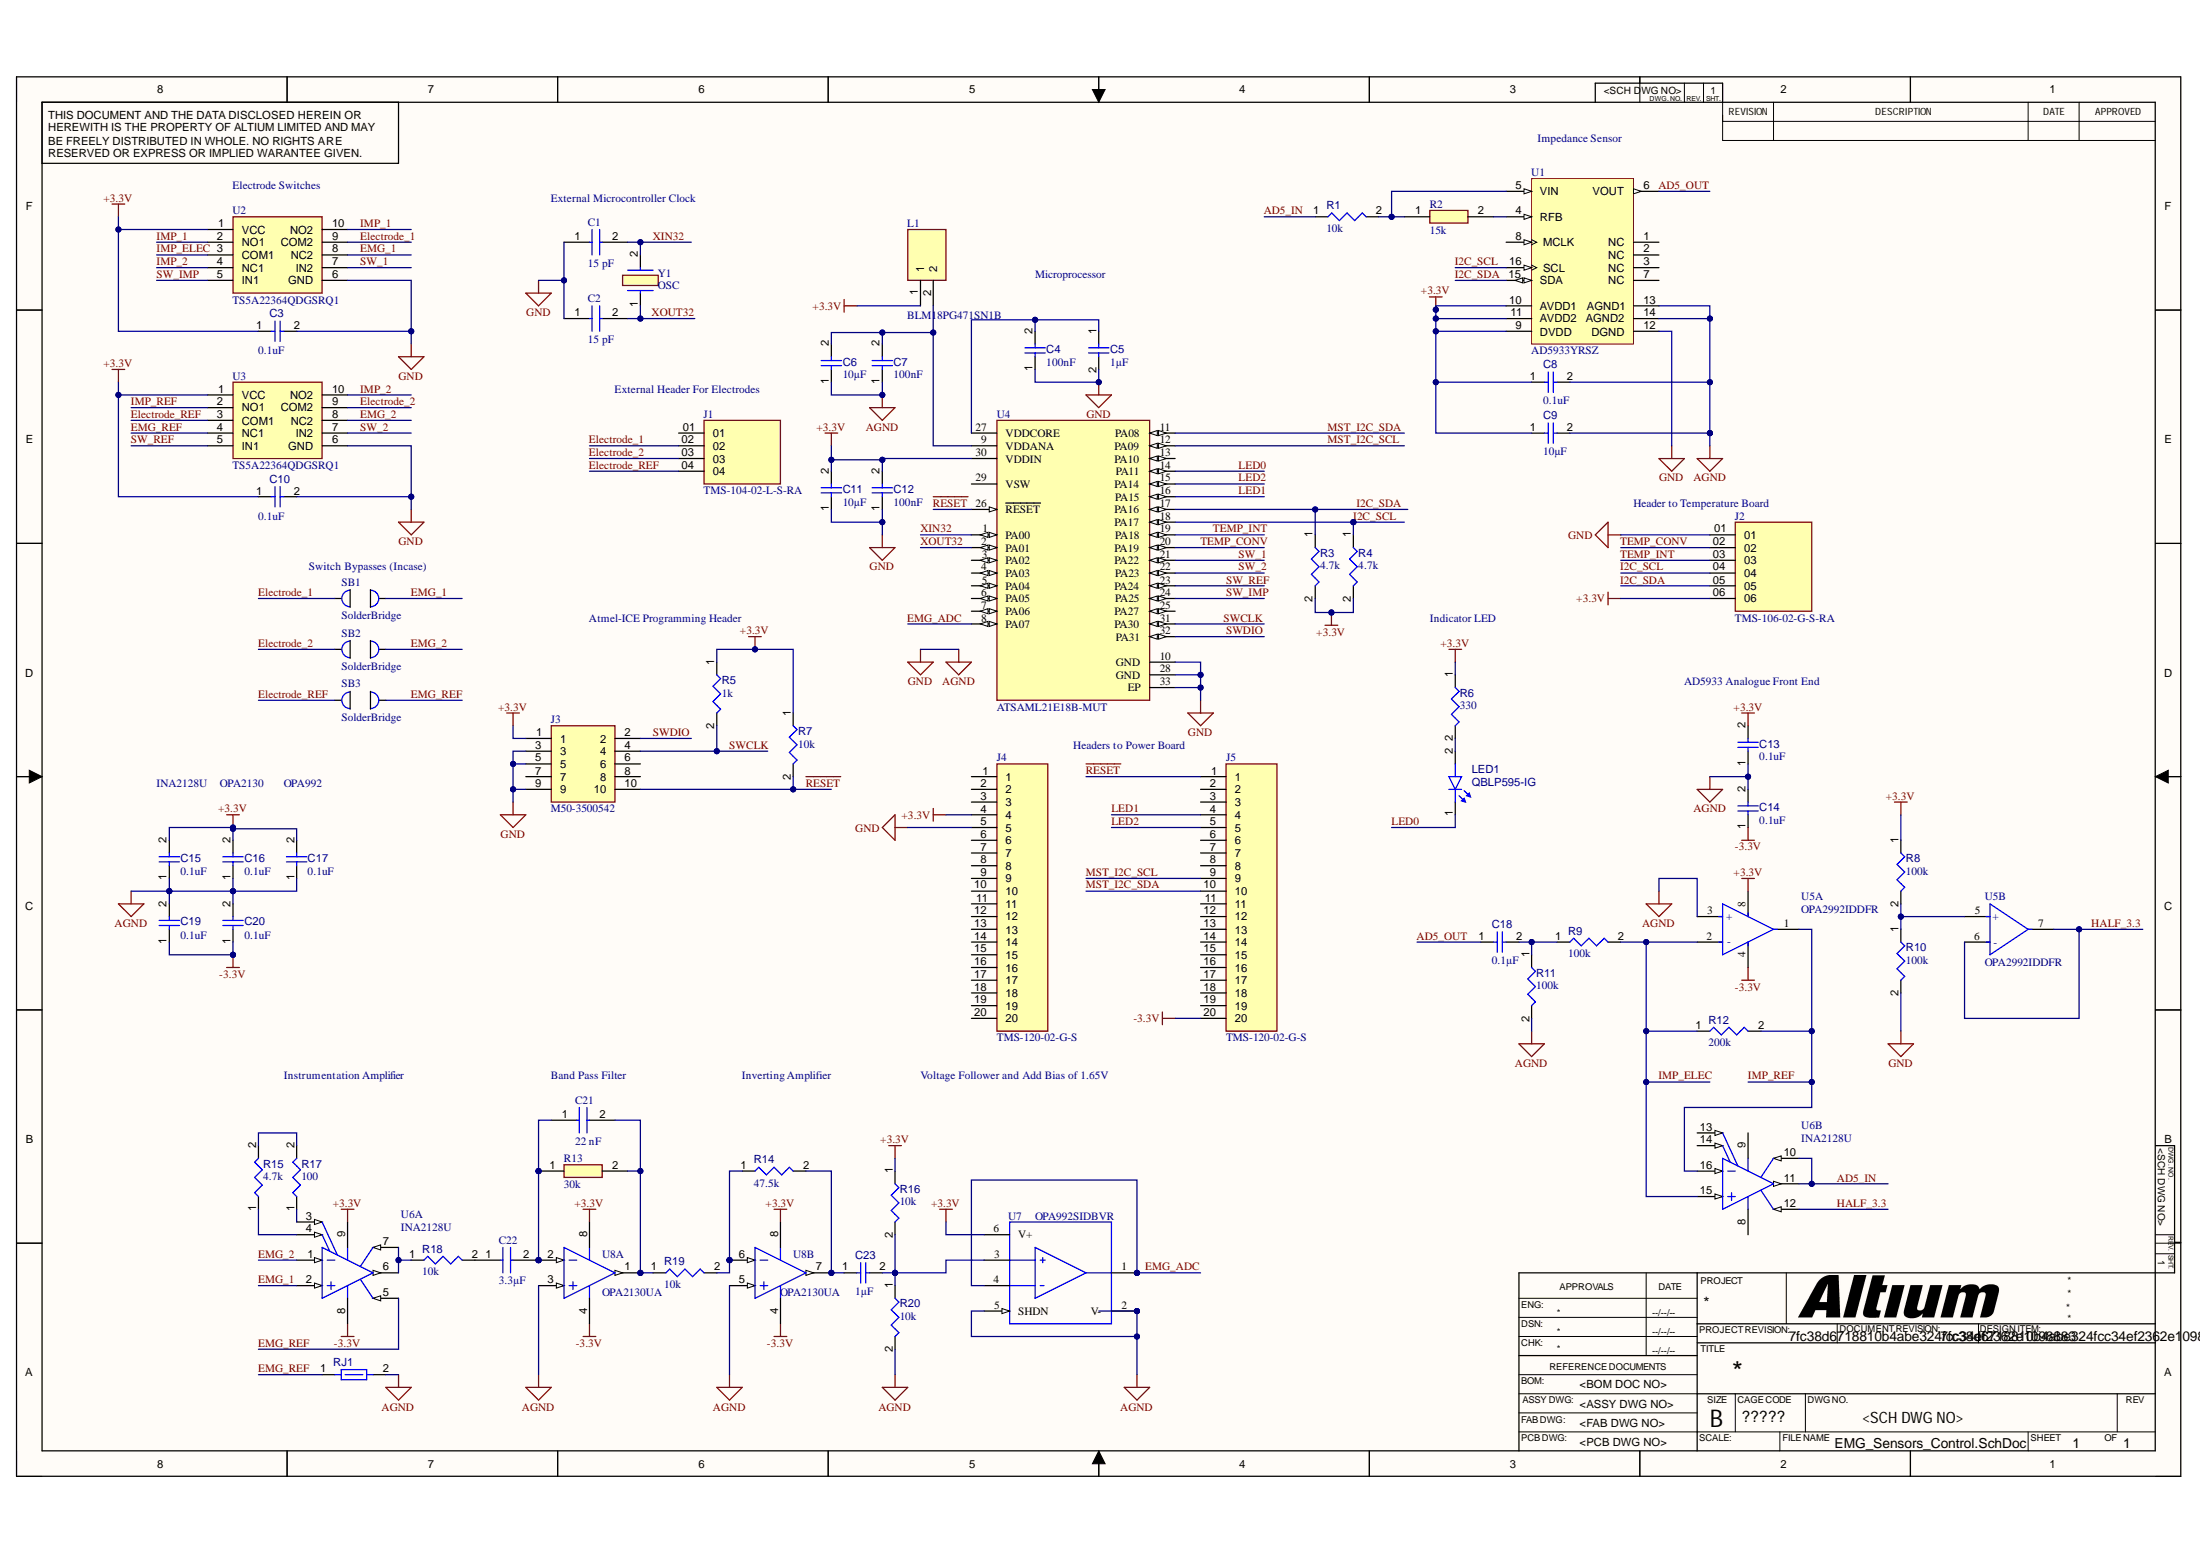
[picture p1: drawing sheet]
# Altium schematic sheet EMG_Sensors_Control.SchDoc
size 431 x 279 mm; SheetNumber: 1; SheetTotal: 1; ENG_APP_DATE: --/--/--; DSN_APP_DATE: --/--/--; CHK_APP_DATE: --/--/--

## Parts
C1  15 pF  [CAPC1005X55N]
C2  15 pF  [CAPC1005X55N]
C3  value 0.1uF  [CAPC1005X56X25LL10T15]  (hidden comment: Capacitor 0.1 uF +/- 5% 16 V 0402)
C4  value 100nF  [CAPC1005X56X25LL10T15]  (hidden comment: Capacitor 0.1 uF +/- 5% 16 V 0402)
C5  value 1µF  [CAPC1608X90X35ML15T15]  (hidden comment: Capacitor 1uF +/- 10% 16V 0603)
C6  value 10µF  [CAPC2013X135X45NL10T25]  (hidden comment: Capacitor 10 uF +/- 10% 16 V 0805)
C7  value 100nF  [CAPC1005X56X25LL10T15]  (hidden comment: Capacitor 0.1 uF +/- 5% 16 V 0402)
C8  value 0.1uF  [CAPC1005X56X25LL10T15]  (hidden comment: Capacitor 0.1 uF +/- 5% 16 V 0402)
C9  value 10µF  [CAPC0603(1608)100_L]  (hidden comment: Capacitor 10µF +/-20% 10V 0603)
C10  value 0.1uF  [CAPC1005X56X25LL10T15]  (hidden comment: Capacitor 0.1 uF +/- 5% 16 V 0402)
C11  value 10µF  [CAPC2013X135X45NL10T25]  (hidden comment: Capacitor 10 uF +/- 10% 16 V 0805)
C12  value 100nF  [CAPC1005X56X25LL10T15]  (hidden comment: Capacitor 0.1 uF +/- 5% 16 V 0402)
C13  value 0.1uF  [CAPC1005X56X25LL10T15]  (hidden comment: Capacitor 0.1 uF +/- 5% 16 V 0402)
C14  value 0.1uF  [CAPC1005X56X25LL10T15]  (hidden comment: Capacitor 0.1 uF +/- 5% 16 V 0402)
C15  value 0.1uF  [CAPC1005X56X25LL10T15]  (hidden comment: Capacitor 0.1 uF +/- 5% 16 V 0402)
C16  value 0.1uF  [CAPC1005X56X25LL10T15]  (hidden comment: Capacitor 0.1 uF +/- 5% 16 V 0402)
C17  value 0.1uF  [CAPC1005X56X25LL10T15]  (hidden comment: Capacitor 0.1 uF +/- 5% 16 V 0402)
C18  value 0.1µF  [CAPC1005X55X25LL05T10]  (hidden comment: Capacitor 1 uF +/- 10% 6.3 V 0402)
C19  value 0.1uF  [CAPC1005X56X25LL10T15]  (hidden comment: Capacitor 0.1 uF +/- 5% 16 V 0402)
C20  value 0.1uF  [CAPC1005X56X25LL10T15]  (hidden comment: Capacitor 0.1 uF +/- 5% 16 V 0402)
C21  22 nF  [CAPC1005X55N]
C22  3.3µF  [C1005_Commercial]
C23  value 1µF  [CAPC1005X55X25LL05T10]  (hidden comment: Capacitor 1 uF +/- 10% 6.3 V 0402)
J1  TMS-104-02-L-S-RA  [SAMTEC_TMS-104-02-L-S-RA]
J2  TMS-106-02-G-S-RA  [SAMTEC_TMS-106-02-G-S-RA]
J3  M50-3500542  [M503500542]
J4  TMS-120-02-G-S  [TMS-120-YY-XX-S]
J5  TMS-120-02-G-S  [TMS-120-YY-XX-S]
L1  BLM18PG471SN1B  [BLM18AG102BH1D]
LED1  QBLP595-IG  [QTB-QBLP595_V]
R1  value 10k  [RESC1005X40X25ML05T05]  (hidden comment: Resistor 10k +/-1% 0402 63 mW)
R2  15k  [H2C/H2R]
R3  value 4.7k  [RESC1005X40X25ML05T05]  (hidden comment: Resistor 4k7 +/-1% 0402 100 mW)
R4  value 4.7k  [RESC1005X40X25ML05T05]  (hidden comment: Resistor 4k7 +/-1% 0402 100 mW)
R5  value 1k  [RESC1005X40X25ML05T05]  (hidden comment: Resistor 1k +/-1% 0402 63 mW)
R6  value 330  [RESC0402(1005)_L]  (hidden comment: Resistor 330R +/-5 % 0402 63 mW)
R7  value 10k  [RESC1005X40X25ML05T05]  (hidden comment: Resistor 10k +/-1% 0402 63 mW)
R8  value 100k  [RESC1005X40X25ML05T05]  (hidden comment: Resistor 100k +/-1% 0402 63 mW)
R9  value 100k  [RESC1005X40X25ML05T05]  (hidden comment: Resistor 100k +/-1% 0402 63 mW)
R10  value 100k  [RESC1005X40X25ML05T05]  (hidden comment: Resistor 100k +/-1% 0402 63 mW)
R11  value 100k  [RESC1005X40X25ML05T05]  (hidden comment: Resistor 1k +/-1% 0402 63 mW)
R12  value 200k  [RESC0402(1005)_L]  (hidden comment: Resistor 1M +/-1 % 0402 63 mW)
R13  30k  [RESC1005X40N]
R14  value 47.5k  [RESC0402(1005)_L]  (hidden comment: Resistor 47K5 +/-1 % 0402 63 mW)
R15  value 4.7k  [RESC1005X40X25ML05T05]  (hidden comment: Resistor 4k7 +/-1% 0402 100 mW)
R16  value 10k  [RESC1005X40X25ML05T05]  (hidden comment: Resistor 10k +/-1% 0402 63 mW)
R17  value 100  [RESC0402(1005)_L]  (hidden comment: 100R2F)
R18  value 10k  [RESC1005X40X25ML05T05]  (hidden comment: Resistor 10k +/-1% 0402 63 mW)
R19  value 10k  [RESC1005X40X25ML05T05]  (hidden comment: Resistor 10k +/-1% 0402 63 mW)
R20  value 10k  [RESC1005X40X25ML05T05]  (hidden comment: Resistor 10k +/-1% 0402 63 mW)
RJ1  Net Tie 10x8mil  [New footprint 1]  (value not drawn)  (net tie, no BOM)
SB1  SolderBridge  [SolderBridge-Footprint-1]
SB2  SolderBridge  [SolderBridge-Footprint-1]
SB3  SolderBridge  [SolderBridge-Footprint-1]
U1  AD5933YRSZ  [ADI-RS-16_L]
U2  TS5A22364QDGSRQ1  [SOP50P490X110-10N]
U3  TS5A22364QDGSRQ1  [SOP50P490X110-10N]
U4  ATSAML21E18B-MUT  [FP-PG-IPC_B]
U5  OPA2992IDDFR  [FP-DDF0008A-MFG]  (parts A,B of 2)
U6  INA2128U  [DW0016A_N]  (parts A,B of 2)
U7  OPA992SIDBVR  [FP-DBV0006A-MFG]
U8  OPA2130UA  [D0008A_N]  (parts A,B of 2)
Y1  OSC  [ABS0716632768KHZT]

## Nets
+3.3V: C3.1 C8.1 C9.1 C10.1 C11.2 C12.2 C13.2 C15.2 C16.2 C17.2 J2.06 J3.1 J4.4 L1.1 R3.2 R4.2 R5.1 R6.1 R7.1 R8.1 R16.1 U1.9(DVDD) U1.10(AVDD1) U1.11(AVDD2) U2.1(VCC) U3.1(VCC) U4.30(VDDIN) U5.8(V+) U6.9(V+) U7.6(V+) U8.8(V+)
-3.3V: C14.1 C19.1 C20.1 J5.20 U5.4(V-) U6.8(V-) U8.4(V-)
AGND: C1.1 C2.1 C3.2 C4.1 C5.2 C6.1 C7.1 C8.2 C9.2 C10.2 C11.1 C12.1 C13.1 C14.2 C15.1 C16.1 C17.1 C19.2 C20.2 J2.01 J3.3 J3.5 J3.9 J4.5 R10.2 R11.2 R20.2 RJ1.2 U1.12(DGND) U1.13(AGND1) U1.14(AGND2) U2.6(GND) U3.6(GND) U4.10(GND) U4.28(GND) U4.33(EP) U5.3(IN1+) U7.2(V-) U7.5(SHDN) U8.3(IN_A+) U8.5(IN_B+)  [also labelled GND]
~{RESET}: J3.10 J5.1 R7.2 U4.26(~{RESET})
AD5_IN: R1.1 U6.10(SENSEB) U6.11(VOB)
AD5_OUT: C18.1 U1.6(VOUT)
Electrode_1: J1.02 SB1.2 U2.9(COM2)
Electrode_2: J1.03 SB2.2 U3.9(COM2)
Electrode_REF: J1.04 SB3.2 U3.3(COM1)
EMG_1: SB1.1 U2.8(NC2) U6.2(VINA+)
EMG_2: SB2.1 U3.8(NC2) U6.1(VINA-)
EMG_ADC: U4.8(PA07) U7.1(OUT) U7.4(-IN)
EMG_REF: RJ1.1 SB3.1 U3.4(NC1) U6.5(REFA)
HALF_3.3: U5.6(IN2-) U5.7(OUT2) U6.12(REFB)
I2C_SCL: J2.04 R4.1 U1.16(SCL) U4.18(PA17)
I2C_SDA: J2.05 R3.1 U1.15(SDA) U4.17(PA16)
IMP_1: U2.2(NO1) U2.10(NO2)
IMP_2: U2.4(NC1) U3.10(NO2)
IMP_ELEC: R9.2 R12.1 U2.3(COM1) U5.2(IN1-) U6.15(VINB+)
IMP_REF: R12.2 U3.2(NO1) U5.1(OUT1) U6.16(VINB-)
LED0: LED1.1(K) U4.14(PA11)
LED1: J5.4 U4.16(PA15)
LED2: J5.5 U4.15(PA14)
MST_I2C_SCL: J5.9 U4.12(PA09)
MST_I2C_SDA: J5.10 U4.11(PA08)
SW_1: U2.7(IN2) U4.21(PA22)
SW_2: U3.7(IN2) U4.22(PA23)
SW_IMP: U2.5(IN1) U4.24(PA25)
SW_REF: U3.5(IN1) U4.23(PA24)
SWCLK: J3.4 R5.2 U4.31(PA30)
SWDIO: J3.2 U4.32(PA31)
TEMP_CONV: J2.02 U4.20(PA19)
TEMP_INT: J2.03 U4.19(PA18)
XIN32: C1.2 U4.1(PA00) Y1.2
XOUT32: C2.2 U4.2(PA01) Y1.1
NetC4_2: C4.2 C5.1 U4.27(VDDCORE)
NetC6_2: C6.2 C7.2 L1.2 U4.9(VDDANA)
NetC18_2: C18.2 R9.1 R11.1
NetC21_1: C21.1 C22.2 R13.1 U8.2(IN_A-)
NetC21_2: C21.2 R13.2 R19.1 U8.1(OUT_A)
NetC22_1: C22.1 R18.2
NetC23_1: C23.1 R14.2 U8.7(OUT_B)
NetC23_2: C23.2 R16.2 R20.1 U7.3(+IN)
NetLED1_2: LED1.2(A) R6.2
NetR1_2: R1.2 R2.1 U1.5(VIN)
NetR2_2: R2.2 U1.4(RFB)
NetR8_2: R8.2 R10.1 U5.5(IN2+)
NetR14_1: R14.1 R19.2 U8.6(IN_B-)
NetR15_1: R15.1 U6.4(RGA)
NetR15_2: R15.2 R17.2
NetR17_1: R17.1 U6.3(RGA)
NetR18_1: R18.1 U6.6(VOA) U6.7(SENSEA)

Not connected (* = marked no-connect by the designer): J1 01; J3 6 7 8; J4 1 2 3 6 7 8 9 10 11 12 13 14 15 16 17 18 19 20; J5 2 3 6 7 8 11 12 13 14 15 16 17 18 19; U1 1(NC) 2(NC) 3(NC) 7(NC) 8(MCLK); U4 3(PA02) 4(PA03) 5(PA04) 6(PA05) 7(PA06) 13(PA10) 25(PA27) 29(VSW); U6 13(RGB) 14(RGB)

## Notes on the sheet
- (near U1) Impedance Sensor
- (near U2) Electrode Switches
- (near C1) External Microcontroller Clock
- Microprocessor
- External Header For Electrodes
- (near J2) Header to Temperature Board
- (near SB1) Switch Bypasses (Incase)
- Atmel-ICE Programming Header
- Indicator LED
- AD5933 Analogue Front End
- INA2128U
- OPA2130
- OPA992
- Headers to Power Board
- Instrumentation Amplifier
- (near C21) Band Pass Filter
- Inverting Amplifier
- Voltage Follower and Add Bias of 1.65V
